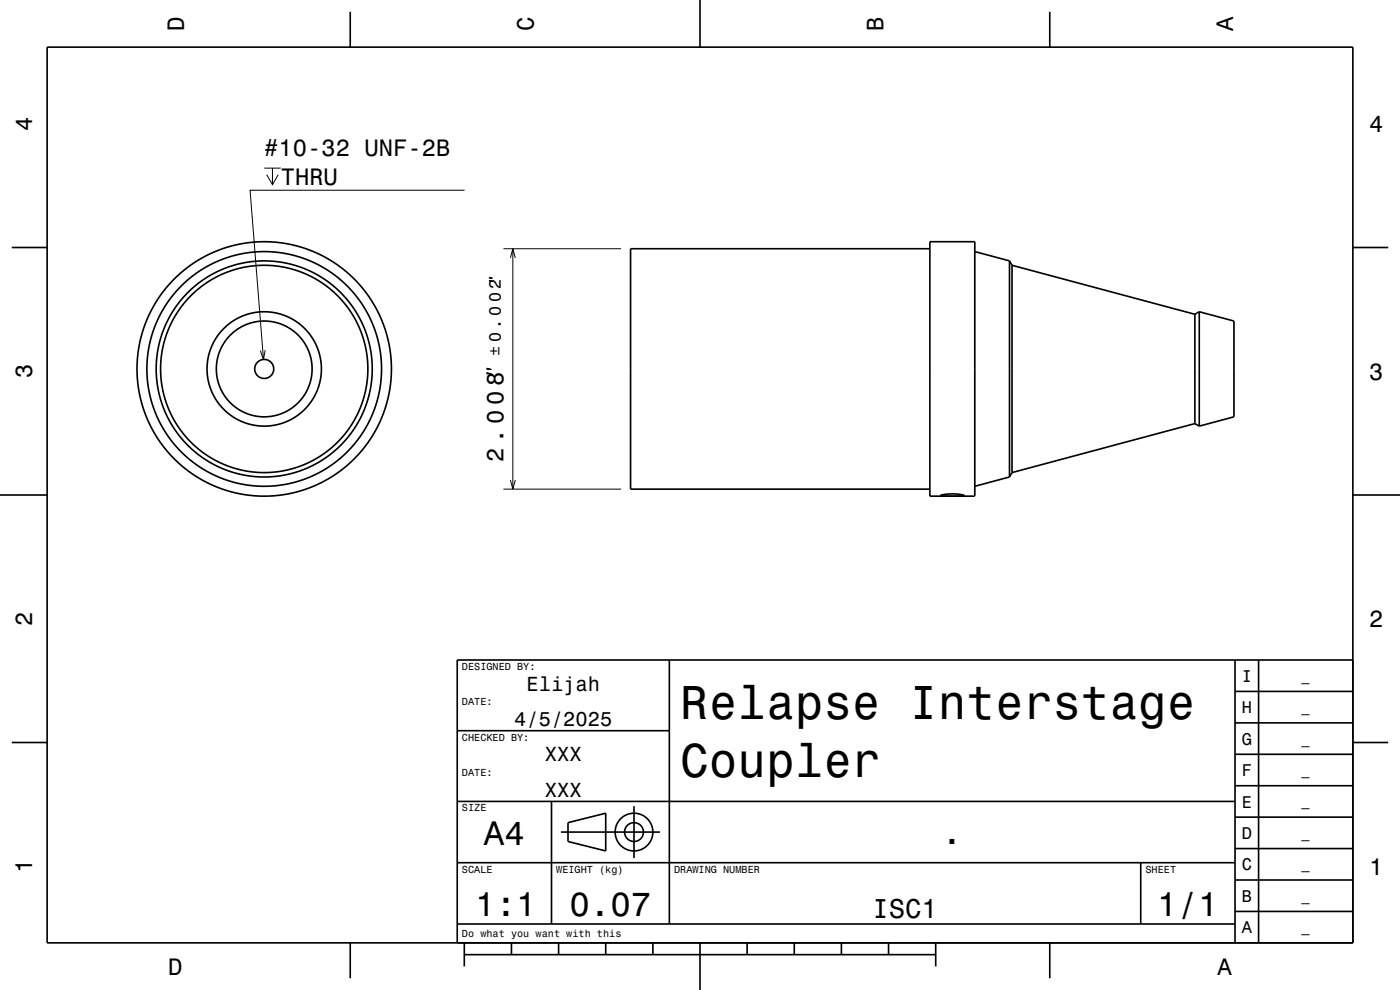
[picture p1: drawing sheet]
<svg xmlns="http://www.w3.org/2000/svg" width="297mm" height="210mm" viewBox="0 0 297 210" stroke-linecap="round" stroke-linejoin="round" font-family="sans-serif">
<g fill="none" stroke="#000" stroke-width=".21">
<path d="M56.1 35.7h3.5M56.6 37.1l1.2 2.1 1.2-2.1M57.8 35.7v3.5M98.6 40.4h-45.5l2.8 35.8M103.8 59.5l.7 .2h-.7zM103.8 58.8l.7 .2h-.7zM106.8 52.8h25M108.3 54.7l.5-1.9 .5 1.9M108.8 52.8v51M56.3 74.3l-.4 1.9-.7-1.8M103.3 79.1l.9 .2h-.9zM103.3 78.1l.9 .3h-.9z"/>
<path d="M106.8 103.8h25M108.3 101.8l.5 2 .5-2"/>
</g>
<g fill="none" stroke="#000" stroke-width=".35">
<path d="M10 10h277v190h-277zM74.3 2.5v7.5M148.5 0v10M222.7 2.5v7.5M2.5 52.5h7.5M197.3 52.8h-63.5v51h63.5M197.3 51.3h9.5v53.9h-9.5zM206.8 53.4l7.4 1.9M214.2 55.3v45.9M214.2 55.3l.5 1M214.7 56.3v43.9M214.7 56.3l38.8 10.4"/>
<path d="M287 52.5h7.5M253.5 66.7v23.2M254.4 66.1v24.3M254.4 66.1l7.4 2v20.3l-7.4 2M254.4 66.1l-.9 .6M253.5 89.9l-38.8 10.3M253.5 89.9l.9 .5M0 105h10M199.5 105.1a8.2 8.2 0 0 1 5.1 0l-4 .1zM214.2 101.2l-7.4 2M214.7 100.2l-.5 1M287 105h10"/>
<path d="M142 140v56M262 140v60M267 140v60M287 140h-190v60M2.5 157.5h7.5M97 155h45M262 153.3h25M262 146.7h25M287 157.5h7.5M97 170h165M117 170v26M119 176.5h21"/>
<path d="M120.5 174.5l8-2v8l-8-2zM134.5 171v11M262 173.3h25M262 166.7h25M262 160h25M97 196h165M97 183h165M242 183v13M262 193.3h25M262 186.7h25M262 180h25M74.3 200v7.5"/>
<path d="M98.5 202.5h100M98.5 200v5M108.5 200v2.5M118.5 200v2.5M128.5 200v2.5M138.5 200v2.5M148.5 200v10M158.5 200v2.5M168.5 200v2.5M178.5 200v2.5M188.5 200v2.5M198.5 200v5"/>
<path d="M222.7 200v7.5"/>
<circle cx="56.1" cy="78.3" r="22"/>
<circle cx="56.1" cy="78.3" r="2.02"/>
<circle cx="56.1" cy="78.3" r="24.9"/>
<circle cx="56.1" cy="78.3" r="22.9"/>
<circle cx="56.1" cy="78.3" r="10.2"/>
<circle cx="56.1" cy="78.3" r="12.1"/>
<circle cx="56.1" cy="78.3" r="27"/>
<circle cx="134.5" cy="176.5" r="2"/>
<circle cx="134.5" cy="176.5" r="4"/>
</g>
<g font-size="10.1">
<text x="144.3" y="152.6">Relapse Interstage</text>
<text x="144.3" y="164.7">Coupler</text>
</g>
<g font-size="7.2">
<text x="102.7" y="179.3">A4</text>
<text x="199.8" y="179.1">.</text>
<text x="100.8" y="194.3">1:1</text>
<text x="120.8" y="194.3">0.07</text>
<text x="245.5" y="194.3">1/1</text>
</g>
<text font-size="5.8" x="185.1" y="194.6">ISC1</text>
<g font-size="5">
<text x="39" y="6.5" transform="rotate(-90 39 6.5)">D</text>
<text x="113.2" y="6.5" transform="rotate(-90 113.2 6.5)">C</text>
<text x="187.4" y="6.5" transform="rotate(-90 187.4 6.5)">B</text>
<text x="261.6" y="6.5" transform="rotate(-90 261.6 6.5)">A</text>
<text x="6.8" y="27.8" transform="rotate(-90 6.8 27.8)">4</text>
<text x="290.5" y="28.1">4</text>
<text x="56.1" y="33.1">#10-32 UNF-2B</text>
<text x="59.6" y="39.2">THRU</text>
<text x="6.8" y="80.3" transform="rotate(-90 6.8 80.3)">3</text>
<text x="290.5" y="80.6">3</text>
<text x="106.8" y="98.1" transform="rotate(-90 106.8 98.1)">2 . 0 0 8</text>
<text x="6.8" y="132.8" transform="rotate(-90 6.8 132.8)">2</text>
<text x="290.5" y="133.1">2</text>
<text x="6.8" y="185.3" transform="rotate(-90 6.8 185.3)">1</text>
<text x="290.5" y="185.6">1</text>
<text x="35.7" y="206.8">D</text>
<text x="258.3" y="206.8">A</text>
</g>
<g font-size="4.3">
<text x="111.7" y="146.5">Elijah</text>
<text x="109.1" y="154">4/5/2025</text>
<text x="115.6" y="161.5">XXX</text>
<text x="115.6" y="169">XXX</text>
</g>
<g font-size="3.6">
<text x="263.4" y="144.6">I</text>
<text x="263.4" y="151.3">H</text>
<text x="263.4" y="158">G</text>
<text x="263.4" y="164.6">F</text>
<text x="263.4" y="171.3">E</text>
<text x="263.4" y="178">D</text>
<text x="263.4" y="184.6">C</text>
<text x="263.4" y="191.3">B</text>
<text x="263.4" y="198">A</text>
</g>
<text font-size="3.5" x="106.3" y="75.4" transform="rotate(-90 106.3 75.4)">± 0 . 0 0 2</text>
<g font-size="2.9">
<text x="276.1" y="144.4">_</text>
<text x="276.1" y="151">_</text>
<text x="276.1" y="157.7">_</text>
<text x="276.1" y="164.4">_</text>
<text x="276.1" y="171">_</text>
<text x="276.1" y="177.7">_</text>
<text x="276.1" y="184.4">_</text>
<text x="276.1" y="191.1">_</text>
<text x="276.1" y="197.7">_</text>
</g>
<g font-size="2.2">
<text x="98" y="142.1">DESIGNED BY:</text>
<text x="98" y="149.6">DATE:</text>
<text x="98" y="157.1">CHECKED BY:</text>
<text x="98" y="164.6">DATE:</text>
<text x="98" y="172.1">SIZE</text>
<text x="98" y="185.1">SCALE</text>
<text x="118" y="185.1">WEIGHT (kg)</text>
<text x="143" y="185.1">DRAWING NUMBER</text>
<text x="243" y="185.1">SHEET</text>
<text x="98" y="198.8">Do what you want with this</text>
</g>
</svg>
